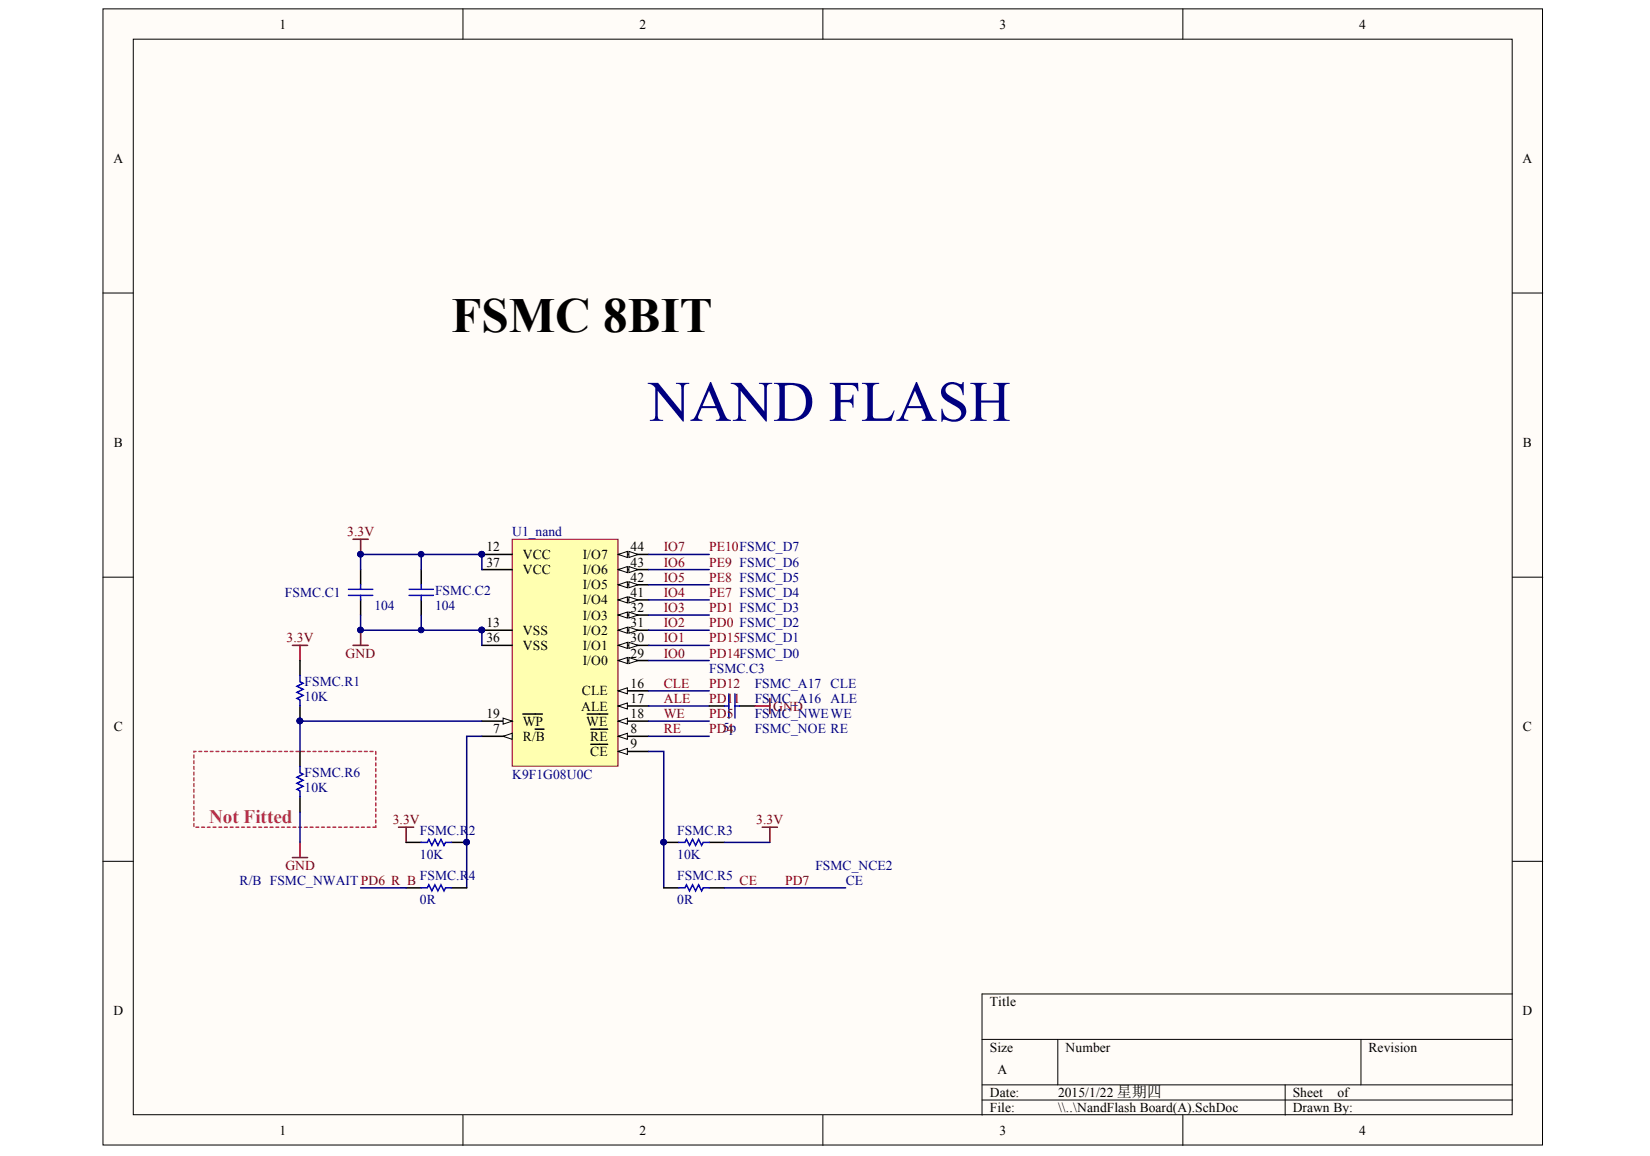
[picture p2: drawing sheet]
<svg xmlns="http://www.w3.org/2000/svg" width="291mm" height="204mm" viewBox="0 0 291 204" stroke-linecap="round" stroke-linejoin="round" font-family="sans-serif">
<g fill="#fffcf8" stroke="#000" stroke-width=".18">
<path d="M18.2 1.6h253.9v200.4h-253.9z"/>
<path d="M23.5 6.9h243.2v189.7h-243.2z"/>
</g>
<g fill="none" stroke="#000" stroke-width=".18">
<path d="M81.7 1.6v5.3M145.1 1.6v5.3M208.6 1.6v5.3M18.2 51.7h5.3M266.8 51.7h5.3M18.2 101.8h5.3M266.8 101.8h5.3M18.2 151.9h5.3M266.8 151.9h5.3M266.8 175.3h-93.6v21.4M81.7 196.7v5.4M145.1 196.7v5.4"/>
<path d="M173.2 183.3h93.6M173.2 191.4h93.6M173.2 194h93.6M186.6 183.3v8.1M208.6 196.7v5.4M226.7 191.4v5.3M240.1 183.3v8.1"/>
</g>
<path d="M90.3 95.1h18.7v40h-18.7z" fill="#ffffb0" stroke="#800000" stroke-width=".18"/>
<path d="M85 129.9h5.3" fill="none" stroke="#000" stroke-width=".27"/>
<path d="M88.7 129.9l1.6-.6v1.1z" fill="#fffcf8" stroke="#000" stroke-width=".18"/>
<path d="M94.4 128.6h1.6M109.1 129.9h5.3" fill="none" stroke="#000" stroke-width=".27"/>
<path d="M109.1 129.9l1.6-.6v1.1z" fill="#fffcf8" stroke="#000" stroke-width=".18"/>
<path d="M104.2 128.6h3M109.1 132.5h5.3" fill="none" stroke="#000" stroke-width=".27"/>
<path d="M109.1 132.5l1.6-.5v1.1z" fill="#fffcf8" stroke="#000" stroke-width=".18"/>
<path d="M85 97.8h5.3M85 111.2h5.3M104.2 131.3h3M109.1 121.9h5.3" fill="none" stroke="#000" stroke-width=".27"/>
<g fill="#000080" stroke="#000080" stroke-width=".18">
<circle cx="85" cy="97.8" r=".5"/>
<circle cx="85" cy="111.1" r=".5"/>
</g>
<path d="M109.1 121.9l1.6-.6v1.1z" fill="#fffcf8" stroke="#000" stroke-width=".18"/>
<path d="M109.1 124.5h5.3" fill="none" stroke="#000" stroke-width=".27"/>
<path d="M109.1 124.5l1.6-.5v1.1z" fill="#fffcf8" stroke="#000" stroke-width=".18"/>
<path d="M109.1 127.2h5.3" fill="none" stroke="#000" stroke-width=".27"/>
<path d="M109.1 127.2l1.6-.5v1z" fill="#fffcf8" stroke="#000" stroke-width=".18"/>
<path d="M85 127.2h5.3M103.6 125.9h3.6" fill="none" stroke="#000" stroke-width=".27"/>
<path d="M88.7 126.7l1.6 .5-1.6 .5z" fill="#fffcf8" stroke="#000" stroke-width=".18"/>
<path d="M109.1 116.5h5.3M92.2 125.9h3.5" fill="none" stroke="#000" stroke-width=".27"/>
<g fill="#fffcf8" stroke="#000" stroke-width=".18">
<path d="M109.1 116.5l1.6-.5v1z"/>
<path d="M110.9 116l1.6 .5-1.6 .5z"/>
</g>
<path d="M109.1 113.8h5.3" fill="none" stroke="#000" stroke-width=".27"/>
<g fill="#fffcf8" stroke="#000" stroke-width=".18">
<path d="M109.1 113.8l1.6-.5v1.1z"/>
<path d="M110.9 113.3l1.6 .5-1.6 .6z"/>
</g>
<path d="M109.1 111.2h5.3" fill="none" stroke="#000" stroke-width=".27"/>
<g fill="#fffcf8" stroke="#000" stroke-width=".18">
<path d="M109.1 111.2l1.6-.6v1.1z"/>
<path d="M110.9 110.6l1.6 .6-1.6 .5z"/>
</g>
<path d="M109.1 108.5h5.3" fill="none" stroke="#000" stroke-width=".27"/>
<g fill="#fffcf8" stroke="#000" stroke-width=".18">
<path d="M109.1 108.5l1.6-.5v1z"/>
<path d="M110.9 108l1.6 .5-1.6 .5z"/>
</g>
<path d="M109.1 105.8h5.3" fill="none" stroke="#000" stroke-width=".27"/>
<g fill="#fffcf8" stroke="#000" stroke-width=".18">
<path d="M109.1 105.8l1.6-.5v1.1z"/>
<path d="M110.9 105.3l1.6 .5-1.6 .6z"/>
</g>
<path d="M109.1 103.1h5.3" fill="none" stroke="#000" stroke-width=".27"/>
<g fill="#fffcf8" stroke="#000" stroke-width=".18">
<path d="M109.1 103.1l1.6-.5v1.1z"/>
<path d="M110.9 102.6l1.6 .5-1.6 .6z"/>
</g>
<path d="M109.1 100.5h5.3" fill="none" stroke="#000" stroke-width=".27"/>
<g fill="#fffcf8" stroke="#000" stroke-width=".18">
<path d="M109.1 100.5l1.6-.6v1.1z"/>
<path d="M110.9 99.9l1.6 .6-1.6 .5z"/>
</g>
<path d="M109.1 97.8h5.3" fill="none" stroke="#000" stroke-width=".27"/>
<g fill="#fffcf8" stroke="#000" stroke-width=".18">
<path d="M109.1 97.8l1.6-.5v1z"/>
<path d="M110.9 97.3l1.6 .5-1.6 .5z"/>
</g>
<g fill="none" stroke="#000" stroke-width=".27">
<path d="M52.9 116.5v2.7M63.6 100.5v2.6M63.6 105.8v2.7M74.3 100.5v2.6M74.3 105.8v2.7M85 113.8h5.3M85 100.5h5.3M52.9 124.5v2.7M52.9 132.5v2.7M125.1 124.5h2.7M130.4 124.5h2.7M52.9 140.6v2.6"/>
<path d="M71.6 148.6h2.7M71.6 156.6h2.7M79.7 148.6h2.6M79.7 156.6h2.6M117.1 148.6h2.7M117.1 156.6h2.7M125.1 148.6h2.7M125.1 156.6h2.7"/>
</g>
<g fill="#000080" stroke="#000080" stroke-width=".18">
<circle cx="85" cy="97.8" r=".5"/>
<circle cx="85" cy="111.1" r=".5"/>
<circle cx="74.3" cy="97.8" r=".5"/>
<circle cx="63.6" cy="97.8" r=".5"/>
<circle cx="63.6" cy="111.1" r=".5"/>
<circle cx="74.3" cy="111.1" r=".5"/>
<circle cx="52.9" cy="127.2" r=".5"/>
<circle cx="82.3" cy="148.5" r=".5"/>
<circle cx="117.1" cy="148.5" r=".5"/>
</g>
<g fill="none" stroke="#00f" stroke-width=".27">
<path d="M52.9 119.2v1.1l.6 .2-1.1 .6 1.1 .5-1.1 .5 1.1 .6-1.1 .5 .5 .3v1M61.5 105h4.2M61.5 103.9h4.2M63.6 103.1v.8M63.6 105v.8M72.2 105h4.2M72.2 103.9h4.2M74.3 103.1v.8M74.3 105v.8M52.9 135.2v1.1l.6 .3-1.1 .5 1.1 .5-1.1 .6 1.1 .5-1.1 .5 .5 .3v1.1M127.8 124.5h.8M128.6 122.4v4.3"/>
<path d="M129.6 122.4v4.3M129.6 124.5h.8M74.3 148.6h1.1l.2-.5 .6 1 .5-1 .5 1 .6-1 .5 1 .3-.5h1.1M74.3 156.6h1.1l.2-.5 .6 1 .5-1 .5 1 .6-1 .5 1 .3-.5h1.1M119.8 148.6h1l.3-.5 .5 1 .6-1 .5 1 .5-1 .6 1 .2-.5h1.1M119.8 156.6h1l.3-.5 .5 1 .6-1 .5 1 .5-1 .6 1 .2-.5h1.1"/>
</g>
<g fill="none" stroke="#000080" stroke-width=".27">
<path d="M74.3 97.8v2.7M114.4 97.8h10.7M63.6 100.5v-2.7h21.4v2.7M63.6 108.5v2.7h21.4v2.6M74.3 108.5v2.7M114.4 100.5h10.7M114.4 103.1h10.7M114.4 105.8h10.7M114.4 108.5h10.7M114.4 111.2h10.7M114.4 113.8h10.7M114.4 116.5h10.7"/>
<path d="M85 129.9h-2.7v26.7M85 127.2h-32.1v5.3M114.4 132.5h2.7v24.1M114.4 127.2h10.7M114.4 129.9h10.7M114.4 121.9h10.7M114.4 124.5h10.7M52.9 143.2v5.4M63.6 156.6h8M127.8 156.6h21.4M127.8 148.6h8"/>
</g>
<g fill="none" stroke="#800000" stroke-width=".27">
<path d="M62.3 95.1h2.6M63.6 95.1v2.7M51.6 113.8h2.7M52.9 113.8v2.7M62.3 113.8h2.6M63.6 111.2v2.6M133.1 124.5h2.7M135.8 123.2v2.7M51.6 151.3h2.7M52.9 148.6v2.7M70.3 145.9h2.7M71.6 145.9v2.7"/>
<path d="M134.5 145.9h2.6M135.8 145.9v2.7"/>
</g>
<path d="M66.3 145.9h-32.1v-13.4h32.1v13.4" fill="none" stroke="#da2467" stroke-width=".27" stroke-dasharray=".5 .5"/>
<text font-size="10.1" fill="#000080" x="114.4" y="74.2">NAND FLASH</text>
<text font-size="8.7" x="79.6" y="58.5">FSMC 8BIT</text>
<text font-size="3.4" fill="#da2467" x="36.9" y="145.2">Not Fitted</text>
<g font-size="2.4">
<text x="49.3" y="5.1">1</text>
<text x="112.8" y="5.1">2</text>
<text x="176.3" y="5.1">3</text>
<text x="239.8" y="5.1">4</text>
<text x="20" y="28.8">A</text>
<text x="268.6" y="28.8">A</text>
<text x="20.1" y="78.9">B</text>
<text x="268.6" y="78.9">B</text>
<text x="85.8" y="97.3">12</text>
<text x="85.8" y="99.9">37</text>
<text x="92.2" y="98.6">VCC</text>
<text x="92.2" y="101.3">VCC</text>
<text x="102.8" y="101.3">I/O6</text>
<text x="102.8" y="98.6">I/O7</text>
<text x="111.2" y="99.9">43</text>
<text x="111.2" y="97.3">44</text>
<text x="102.8" y="106.6">I/O4</text>
<text x="102.8" y="103.9">I/O5</text>
<text x="111.2" y="108">32</text>
<text x="111.2" y="105.3">41</text>
<text x="111.2" y="102.6">42</text>
<text x="85.8" y="110.6">13</text>
<text x="85.8" y="113.3">36</text>
<text x="92.2" y="112">VSS</text>
<text x="102.8" y="112">I/O2</text>
<text x="102.8" y="109.3">I/O3</text>
<text x="111.2" y="113.3">30</text>
<text x="111.2" y="110.6">31</text>
<text x="92.2" y="114.6">VSS</text>
<text x="102.8" y="117.3">I/O0</text>
<text x="102.8" y="114.6">I/O1</text>
<text x="111.2" y="116">29</text>
<text x="102.5" y="125.3">ALE</text>
<text x="102.6" y="122.7">CLE</text>
<text x="111.2" y="121.3">16</text>
<text x="111.2" y="124">17</text>
<text x="20.1" y="129">C</text>
<text x="85.8" y="126.7">19</text>
<text x="87" y="129.3">7</text>
<text x="92.2" y="130.7">R/B</text>
<text x="92.2" y="128">WP</text>
<text x="103.4" y="128">WE</text>
<text x="104.1" y="130.7">RE</text>
<text x="111.2" y="129.3">8</text>
<text x="111.2" y="126.7">18</text>
<text x="268.6" y="129">C</text>
<text x="104.1" y="133.4">CE</text>
<text x="111.2" y="132">9</text>
<text x="20" y="179.1">D</text>
<text x="174.6" y="177.5">Title</text>
<text x="268.6" y="179.1">D</text>
<text x="174.6" y="185.5">Size</text>
<text x="188" y="185.5">Number</text>
<text x="241.4" y="185.5">Revision</text>
<text x="175.9" y="189.5">A</text>
<text x="174.6" y="193.5">Date:</text>
<text x="174.6" y="196.2">File:</text>
<text x="186.6" y="193.5">2015/1/22 星期四</text>
<text x="186.6" y="196.2">\\..\NandFlash Board(A).SchDoc</text>
<text x="228" y="193.5">Sheet</text>
<text x="228" y="196.2">Drawn By:</text>
<text x="235.9" y="193.5">of</text>
<text x="49.3" y="200.2">1</text>
<text x="112.8" y="200.2">2</text>
<text x="176.3" y="200.2">3</text>
<text x="239.8" y="200.2">4</text>
</g>
<g font-size="2.4" fill="#800000">
<text x="61.2" y="94.6">3.3V</text>
<text x="117.1" y="99.9">IO6</text>
<text x="117.1" y="97.3">IO7</text>
<text x="125.1" y="99.9">PE9 FSMC_D6</text>
<text x="125.1" y="97.3">PE10FSMC_D7</text>
<text x="117.1" y="108">IO3</text>
<text x="117.1" y="105.3">IO4</text>
<text x="117.1" y="102.6">IO5</text>
<text x="125.1" y="108">PD1 FSMC_D3</text>
<text x="125.1" y="105.3">PE7 FSMC_D4</text>
<text x="125.1" y="102.6">PE8 FSMC_D5</text>
<text x="50.5" y="113.3">3.3V</text>
<text x="117.1" y="113.3">IO1</text>
<text x="117.1" y="110.6">IO2</text>
<text x="125.1" y="113.3">PD15FSMC_D1</text>
<text x="125.1" y="110.6">PD0 FSMC_D2</text>
<text x="61" y="116">GND</text>
<text x="117.1" y="116">IO0</text>
<text x="125.1" y="116">PD14FSMC_D0</text>
<text x="117.1" y="124">ALE</text>
<text x="117.1" y="121.3">CLE</text>
<text x="125.1" y="124">PD11</text>
<text x="125.1" y="121.3">PD12</text>
<text x="136.4" y="125.3">GND</text>
<text x="117.1" y="126.7">WE</text>
<text x="117.1" y="129.3">RE</text>
<text x="125.1" y="129.3">PD5p</text>
<text x="125.1" y="126.7">PD5</text>
<text x="128.2" y="129.3">4</text>
<text x="69.3" y="145.4">3.3V</text>
<text x="133.4" y="145.4">3.3V</text>
<text x="50.3" y="153.4">GND</text>
<text x="130.4" y="156.1">CE</text>
<text x="138.5" y="156.1">PD7</text>
</g>
<g font-size="2.4" fill="#000080">
<text x="90.3" y="94.6">U1_nand</text>
<text x="50.3" y="105.3">FSMC.C1</text>
<text x="66" y="107.7">104</text>
<text x="76.7" y="105">FSMC.C2</text>
<text x="76.7" y="107.7">104</text>
<text x="125.1" y="118.7">FSMC.C3</text>
<text x="53.7" y="121">FSMC.R1</text>
<text x="53.7" y="123.7">10K</text>
<text x="133.1" y="121.3">FSMC_A17 CLE</text>
<text x="133.1" y="124">FSMC_A16 ALE</text>
<text x="133.1" y="129.3">FSMC_NOE RE</text>
<text x="133.1" y="126.7">FSMC_NWEWE</text>
<text x="53.7" y="137.1">FSMC.R6</text>
<text x="90.3" y="137.4">K9F1G08U0C</text>
<text x="53.7" y="139.8">10K</text>
<text x="74.1" y="147.3">FSMC.R2</text>
<text x="119.5" y="147.3">FSMC.R3</text>
<text x="74.1" y="151.5">10K</text>
<text x="74.1" y="155.2">FSMC.R4</text>
<text x="119.5" y="151.5">10K</text>
<text x="119.5" y="155.2">FSMC.R5</text>
<text x="143.8" y="153.4">FSMC_NCE2</text>
<text x="42.2" y="156.1">R/B FSMC_NWAIT PD6 R_B</text>
<text x="74.1" y="159.5">0R</text>
<text x="119.5" y="159.5">0R</text>
<text x="149.2" y="156.1">CE</text>
</g>
</svg>
